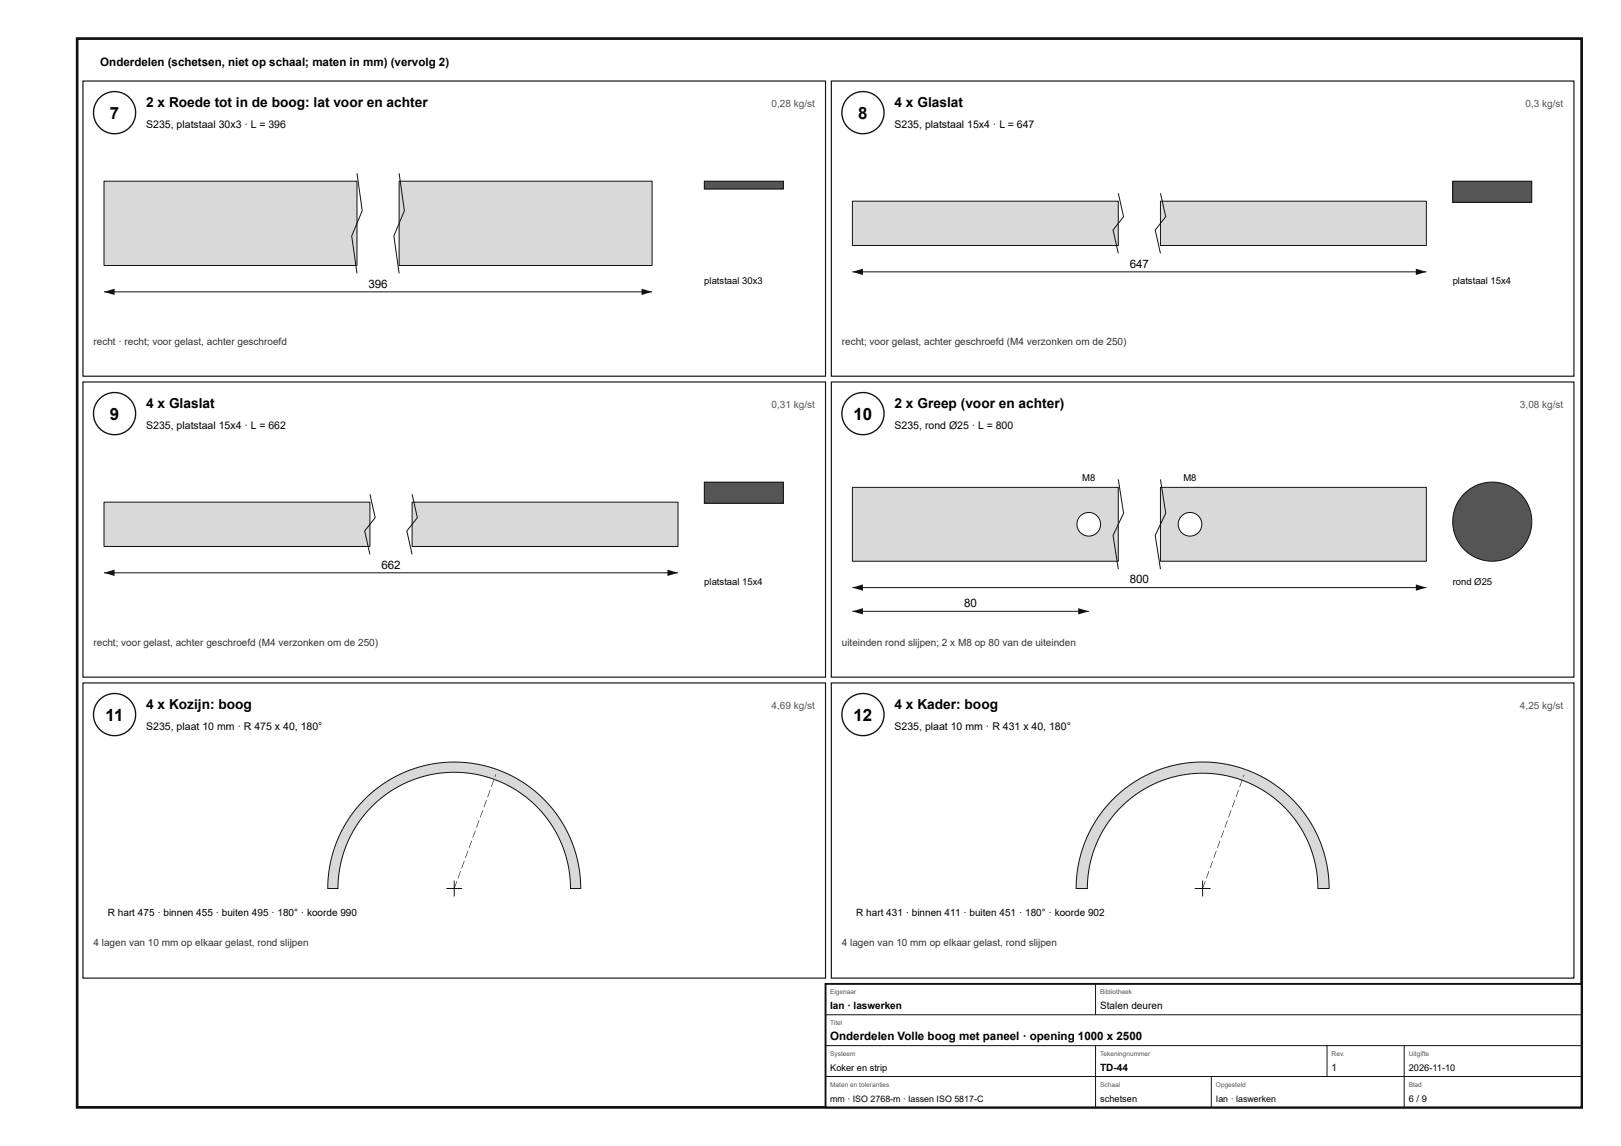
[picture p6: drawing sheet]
<svg xmlns="http://www.w3.org/2000/svg" width="420mm" height="297mm" viewBox="0 0 420 297" stroke-linecap="round" stroke-linejoin="round" font-family="sans-serif">
<path d="M20 10h390v277h-390z" fill="none" stroke="#111" stroke-width=".7" stroke-linecap="butt"/>
<path d="M21.5 21h192.5v76.5h-192.5z" fill="none" stroke="#111" stroke-width=".3"/>
<circle cx="29.7" cy="29.2" r="5.5" fill="#fff"/>
<circle cx="29.7" cy="29.2" r="5.5" fill="none" stroke="#111" stroke-width=".35"/>
<path d="M27 47h65.5v21.8h-65.5z" fill="#d7dadc"/>
<path d="M27 47h65.5v21.8h-65.5z" fill="none" stroke="#111" stroke-width=".26"/>
<path d="M103.5 47h65.5v21.8h-65.5z" fill="#d7dadc"/>
<path d="M92.5 44.9l1.4 9.7-2.7 6.6 1.3 9.7M103.5 47h65.5v21.8h-65.5zM103.5 44.9l1.3 9.7-2.7 6.6 1.4 9.7M27 75.6h142" fill="none" stroke="#111" stroke-width=".26"/>
<g fill="#111">
<path d="M27 75.6l2.7-.8v1.7z"/>
<path d="M166.3 74.8l2.7 .8-2.7 .9z"/>
</g>
<path d="M182.6 47h20.5v2h-20.5z" fill="#555"/>
<path d="M182.6 47h20.5v2h-20.5z" fill="none" stroke="#111" stroke-width=".26"/>
<path d="M215.5 21h192.5v76.5h-192.5z" fill="none" stroke="#111" stroke-width=".3"/>
<circle cx="223.7" cy="29.2" r="5.5" fill="#fff"/>
<circle cx="223.7" cy="29.2" r="5.5" fill="none" stroke="#111" stroke-width=".35"/>
<path d="M221 52.1h68.9v11.5h-68.9z" fill="#d7dadc"/>
<path d="M221 52.1h68.9v11.5h-68.9z" fill="none" stroke="#111" stroke-width=".26"/>
<path d="M300.8 52.1h68.9v11.5h-68.9z" fill="#d7dadc"/>
<path d="M289.9 50.1l1.4 6.1-2.8 3.4 1.4 6.1M300.8 52.1h68.9v11.5h-68.9zM300.8 50.1l1.4 6.1-2.7 3.4 1.3 6.1M221 70.5h148.7" fill="none" stroke="#111" stroke-width=".26"/>
<g fill="#111">
<path d="M221 70.5l2.7-.9v1.7z"/>
<path d="M367 69.6l2.7 .9-2.7 .8z"/>
</g>
<path d="M376.6 47h20.5v5.4h-20.5z" fill="#555"/>
<path d="M376.6 47h20.5v5.4h-20.5z" fill="none" stroke="#111" stroke-width=".26"/>
<path d="M21.5 99h192.5v76.5h-192.5z" fill="none" stroke="#111" stroke-width=".3"/>
<circle cx="29.7" cy="107.2" r="5.5" fill="#fff"/>
<circle cx="29.7" cy="107.2" r="5.5" fill="none" stroke="#111" stroke-width=".35"/>
<path d="M27 130.1h68.9v11.5h-68.9z" fill="#d7dadc"/>
<path d="M27 130.1h68.9v11.5h-68.9z" fill="none" stroke="#111" stroke-width=".26"/>
<path d="M106.8 130.1h68.9v11.5h-68.9z" fill="#d7dadc"/>
<path d="M95.9 128.1l1.4 6.1-2.8 3.4 1.4 6.1M106.8 130.1h68.9v11.5h-68.9zM106.8 128.1l1.4 6.1-2.7 3.4 1.3 6.1M27 148.5h148.7" fill="none" stroke="#111" stroke-width=".26"/>
<g fill="#111">
<path d="M27 148.5l2.7-.9v1.7z"/>
<path d="M173 147.6l2.7 .9-2.7 .8z"/>
</g>
<path d="M182.6 125h20.5v5.4h-20.5z" fill="#555"/>
<path d="M182.6 125h20.5v5.4h-20.5z" fill="none" stroke="#111" stroke-width=".26"/>
<path d="M215.5 99h192.5v76.5h-192.5z" fill="none" stroke="#111" stroke-width=".3"/>
<circle cx="223.7" cy="107.2" r="5.5" fill="#fff"/>
<circle cx="223.7" cy="107.2" r="5.5" fill="none" stroke="#111" stroke-width=".35"/>
<path d="M221 126.3h68.9v19.2h-68.9z" fill="#d7dadc"/>
<path d="M221 126.3h68.9v19.2h-68.9z" fill="none" stroke="#111" stroke-width=".26"/>
<path d="M300.8 126.3h68.9v19.2h-68.9z" fill="#d7dadc"/>
<path d="M289.9 124.3l1.4 8.7-2.8 5.8 1.4 8.7M300.8 126.3h68.9v19.2h-68.9zM300.8 124.3l1.4 8.7-2.7 5.8 1.3 8.7M221 152.3h148.7" fill="none" stroke="#111" stroke-width=".26"/>
<g fill="#111">
<path d="M221 152.3l2.7-.8v1.6z"/>
<path d="M367 151.5l2.7 .8-2.7 .8z"/>
</g>
<circle cx="282.2" cy="135.9" r="3.1" fill="#fff"/>
<circle cx="282.2" cy="135.9" r="3.1" fill="none" stroke="#111" stroke-width=".26"/>
<circle cx="308.5" cy="135.9" r="3.1" fill="#fff"/>
<g fill="none" stroke="#111" stroke-width=".26">
<path d="M221 158.4h61.2"/>
<circle cx="308.5" cy="135.9" r="3.1"/>
</g>
<g fill="#111">
<path d="M221 158.4l2.7-.8v1.6z"/>
<path d="M279.5 157.6l2.7 .8-2.7 .8z"/>
</g>
<circle cx="386.8" cy="135.2" r="10.2" fill="#555"/>
<circle cx="386.8" cy="135.2" r="10.2" fill="none" stroke="#111" stroke-width=".26"/>
<path d="M21.5 177h192.5v76.5h-192.5z" fill="none" stroke="#111" stroke-width=".3"/>
<circle cx="29.7" cy="185.2" r="5.5" fill="#fff"/>
<circle cx="29.7" cy="185.2" r="5.5" fill="none" stroke="#111" stroke-width=".35"/>
<path d="M94.6 207.1l3.6-3.1 4.1-2.6 4.4-2 4.7-1.3 4.7-.6 4.9 .2 4.7 .8 4.6 1.5 4.3 2.2 3.9 2.7 3.5 3.4 3 3.8 2.4 4.2 1.7 4.5 1.1 4.7 .3 4.8h-2.6l-.2-3.3-.5-3-.8-3.2-1.1-2.7-1.3-2.7-1.6-2.5-2.1-2.6-2-2.1-2.3-1.9-2.4-1.7-5-2.4-5.3-1.5-5.6-.5-5.5 .5-5.3 1.5-5 2.4-2.4 1.7-2.3 1.9-2 2.1-1.9 2.3-1.6 2.5-1.5 3-1.1 2.7-.8 3.2-.5 3.3-.2 3h-2.6l.1-3.2 .5-3.2 .8-3.1 1.1-3.1 1.3-2.9 1.7-2.7 1.9-2.6z" fill="#d7dadc"/>
<path d="M94.6 207.1l3.6-3.1 4.1-2.6 4.4-2 4.7-1.3 4.7-.6 4.9 .2 4.7 .8 4.6 1.5 4.3 2.2 3.9 2.7 3.5 3.4 3 3.8 2.4 4.2 1.7 4.5 1.1 4.7 .3 4.8h-2.6l-.2-3.3-.5-3-.8-3.2-1.1-2.7-1.3-2.7-1.6-2.5-2.1-2.6-2-2.1-2.3-1.9-2.4-1.7-5-2.4-5.3-1.5-5.6-.5-5.5 .5-5.3 1.5-5 2.4-2.4 1.7-2.3 1.9-2 2.1-1.9 2.3-1.6 2.5-1.5 3-1.1 2.7-.8 3.2-.5 3.3-.2 3h-2.6l.1-3.2 .5-3.2 .8-3.1 1.1-3.1 1.3-2.9 1.7-2.7 1.9-2.6zM115.7 230.3h4.1M117.7 228.2v4.1" fill="none" stroke="#111" stroke-width=".26"/>
<path d="M118.4 228.4h.1l-.7 1.9h-.1zM119.3 225.7l.2 .1-.7 1.9-.2-.1zM120.3 223.1l.1 .1-.7 1.8h-.1zM121.2 220.5h.2l-.7 1.9h-.1zM122.2 217.9h.1l-.6 1.9-.2-.1zM123.2 215.2l.1 .1-.7 1.9-.1-.1zM124.1 212.6h.2l-.7 1.9h-.2zM125.1 210h.1l-.7 1.9-.1-.1zM126 207.3l.2 .1-.7 1.9-.1-.1zM127 204.7l.1 .1-.6 1.8h-.2zM128 202.1h.1l-.7 1.9h-.1zM128.5 200.7h.1l-.2 .7-.2-.1z" fill="#111"/>
<path d="M215.5 177h192.5v76.5h-192.5z" fill="none" stroke="#111" stroke-width=".3"/>
<circle cx="223.7" cy="185.2" r="5.5" fill="#fff"/>
<circle cx="223.7" cy="185.2" r="5.5" fill="none" stroke="#111" stroke-width=".35"/>
<path d="M288.6 207.1l3.6-3.2 4.1-2.5 4.4-2 4.7-1.3 4.7-.6 4.9 .1 4.7 .9 4.6 1.5 4.3 2.2 3.9 2.7 3.5 3.4 3 3.8 2.4 4.2 1.7 4.5 1.1 4.7 .3 4.8h-2.9l-.1-2.9-.5-3.3-.8-2.8-1.1-3.1-1.4-2.6-1.7-2.8-1.9-2.3-2.3-2.4-4.4-3.3-4.9-2.4-5.3-1.5-5.5-.5-5.4 .5-5.3 1.5-4.9 2.4-4.4 3.3-2.1 2.1-2.1 2.6-1.6 2.4-1.5 3-1 2.7-.9 3.2-.4 2.9-.2 3.3h-2.9l.1-3.2 .5-3.2 .8-3.1 1.1-3.1 1.3-2.9 1.7-2.7 1.9-2.6z" fill="#d7dadc"/>
<path d="M288.6 207.1l3.6-3.2 4.1-2.5 4.4-2 4.7-1.3 4.7-.6 4.9 .1 4.7 .9 4.6 1.5 4.3 2.2 3.9 2.7 3.5 3.4 3 3.8 2.4 4.2 1.7 4.5 1.1 4.7 .3 4.8h-2.9l-.1-2.9-.5-3.3-.8-2.8-1.1-3.1-1.4-2.6-1.7-2.8-1.9-2.3-2.3-2.4-4.4-3.3-4.9-2.4-5.3-1.5-5.5-.5-5.4 .5-5.3 1.5-4.9 2.4-4.4 3.3-2.1 2.1-2.1 2.6-1.6 2.4-1.5 3-1 2.7-.9 3.2-.4 2.9-.2 3.3h-2.9l.1-3.2 .5-3.2 .8-3.1 1.1-3.1 1.3-2.9 1.7-2.7 1.9-2.6zM309.7 230.3h4.1M311.7 228.2v4.1" fill="none" stroke="#111" stroke-width=".26"/>
<path d="M312.4 228.4h.1l-.7 1.9h-.1zM313.3 225.7l.2 .1-.7 1.9-.2-.1zM314.3 223.1l.1 .1-.7 1.8h-.1zM315.2 220.5h.2l-.7 1.9h-.1zM316.2 217.9h.1l-.6 1.9-.2-.1zM317.2 215.2l.1 .1-.7 1.9-.1-.1zM318.1 212.6h.2l-.7 1.9h-.2zM319.1 210h.1l-.7 1.9-.1-.1zM320 207.3l.2 .1-.7 1.9-.1-.1zM321 204.7l.1 .1-.6 1.8h-.2zM322 202.1h.1l-.7 1.9-.1-.1zM322.4 200.8l.2 .1-.2 .5-.2-.1z" fill="#111"/>
<path d="M214 255h196v32h-196z" fill="#fff"/>
<path d="M214 255h196v32h-196z" fill="none" stroke="#111" stroke-width=".5"/>
<path d="M284 255v8M214 263h196M214 271h196M214 279h196M284 271v16M314 279v8M344 271v8M364 271v16" fill="none" stroke="#111" stroke-width=".26"/>
<g font-size="4.4">
<text x="28.5" y="30.8">7</text>
<text x="222.5" y="30.8">8</text>
<text x="28.5" y="108.8">9</text>
<text x="221.3" y="108.8">10</text>
<text x="27.4" y="186.8">11</text>
<text x="221.3" y="186.8">12</text>
</g>
<g font-size="3.6">
<text x="37.9" y="27.8">2 x Roede tot in de boog: lat voor en achter</text>
<text x="231.9" y="27.8">4 x Glaslat</text>
<text x="37.9" y="105.8">4 x Glaslat</text>
<text x="231.9" y="105.8">2 x Greep (voor en achter)</text>
<text x="37.9" y="183.8">4 x Kozijn: boog</text>
<text x="231.9" y="183.8">4 x Kader: boog</text>
</g>
<g font-size="3">
<text x="26" y="17">Onderdelen (schetsen, niet op schaal; maten in mm) (vervolg 2)</text>
<text x="292.8" y="69.4">647</text>
<text x="95.5" y="74.5">396</text>
<text x="98.9" y="147.4">662</text>
<text x="292.8" y="151.2">800</text>
<text x="249.9" y="157.3">80</text>
<text x="215.2" y="269.6">Onderdelen Volle boog met paneel · opening 1000 x 2500</text>
</g>
<g font-size="2.7">
<text x="37.9" y="33.3">S235, platstaal 30x3 · L = 396</text>
<text x="231.9" y="33.3">S235, platstaal 15x4 · L = 647</text>
<text x="37.9" y="111.3">S235, platstaal 15x4 · L = 662</text>
<text x="231.9" y="111.3">S235, rond Ø25 · L = 800</text>
<text x="37.9" y="189.3">S235, plaat 10 mm · R 475 x 40, 180°</text>
<text x="231.9" y="189.3">S235, plaat 10 mm · R 431 x 40, 180°</text>
</g>
<g font-size="2.6" fill="#555">
<text x="200" y="27.8">0,28 kg/st</text>
<text x="395.5" y="27.8">0,3 kg/st</text>
<text x="200" y="105.8">0,31 kg/st</text>
<text x="394" y="105.8">3,08 kg/st</text>
<text x="200" y="183.8">4,69 kg/st</text>
<text x="394" y="183.8">4,25 kg/st</text>
</g>
<g font-size="2.6" fill="#333">
<text x="24.2" y="89.3">recht · recht; voor gelast, achter geschroefd</text>
<text x="218.2" y="89.3">recht; voor gelast, achter geschroefd (M4 verzonken om de 250)</text>
<text x="24.2" y="167.3">recht; voor gelast, achter geschroefd (M4 verzonken om de 250)</text>
<text x="218.2" y="167.3">uiteinden rond slijpen; 2 x M8 op 80 van de uiteinden</text>
<text x="24.2" y="245.3">4 lagen van 10 mm op elkaar gelast, rond slijpen</text>
<text x="218.2" y="245.3">4 lagen van 10 mm op elkaar gelast, rond slijpen</text>
</g>
<g font-size="2.6">
<text x="28" y="237.5">R hart 475 · binnen 455 · buiten 495 · 180° · koorde 990</text>
<text x="222" y="237.5">R hart 431 · binnen 411 · buiten 451 · 180° · koorde 902</text>
<text x="215.2" y="261.6">Ian · laswerken</text>
<text x="285.2" y="261.6">Stalen deuren</text>
<text x="285.2" y="277.6">TD-44</text>
<text x="345.2" y="277.6">1</text>
</g>
<g font-size="2.5">
<text x="182.6" y="73.6">platstaal 30x3</text>
<text x="376.6" y="73.6">platstaal 15x4</text>
<text x="280.5" y="124.7">M8</text>
<text x="306.8" y="124.7">M8</text>
<text x="182.6" y="151.6">platstaal 15x4</text>
<text x="376.6" y="151.6">rond Ø25</text>
</g>
<g font-size="2.4">
<text x="215.2" y="277.6">Koker en strip</text>
<text x="365.2" y="277.6">2026-11-10</text>
<text x="285.2" y="285.6">schetsen</text>
<text x="365.2" y="285.6">6 / 9</text>
</g>
<g font-size="2.3">
<text x="215.2" y="285.6">mm · ISO 2768-m · lassen ISO 5817-C</text>
<text x="315.2" y="285.6">Ian · laswerken</text>
</g>
<g font-size="1.7" fill="#555">
<text x="215.2" y="257.6">Eigenaar</text>
<text x="285.2" y="257.6">Bibliotheek</text>
<text x="215.2" y="265.6">Titel</text>
<text x="215.2" y="273.6">Systeem</text>
<text x="285.2" y="273.6">Tekeningnummer</text>
<text x="345.2" y="273.6">Rev.</text>
<text x="365.2" y="273.6">Uitgifte</text>
<text x="215.2" y="281.6">Maten en toleranties</text>
<text x="285.2" y="281.6">Schaal</text>
<text x="315.2" y="281.6">Opgesteld</text>
<text x="365.2" y="281.6">Blad</text>
</g>
</svg>
